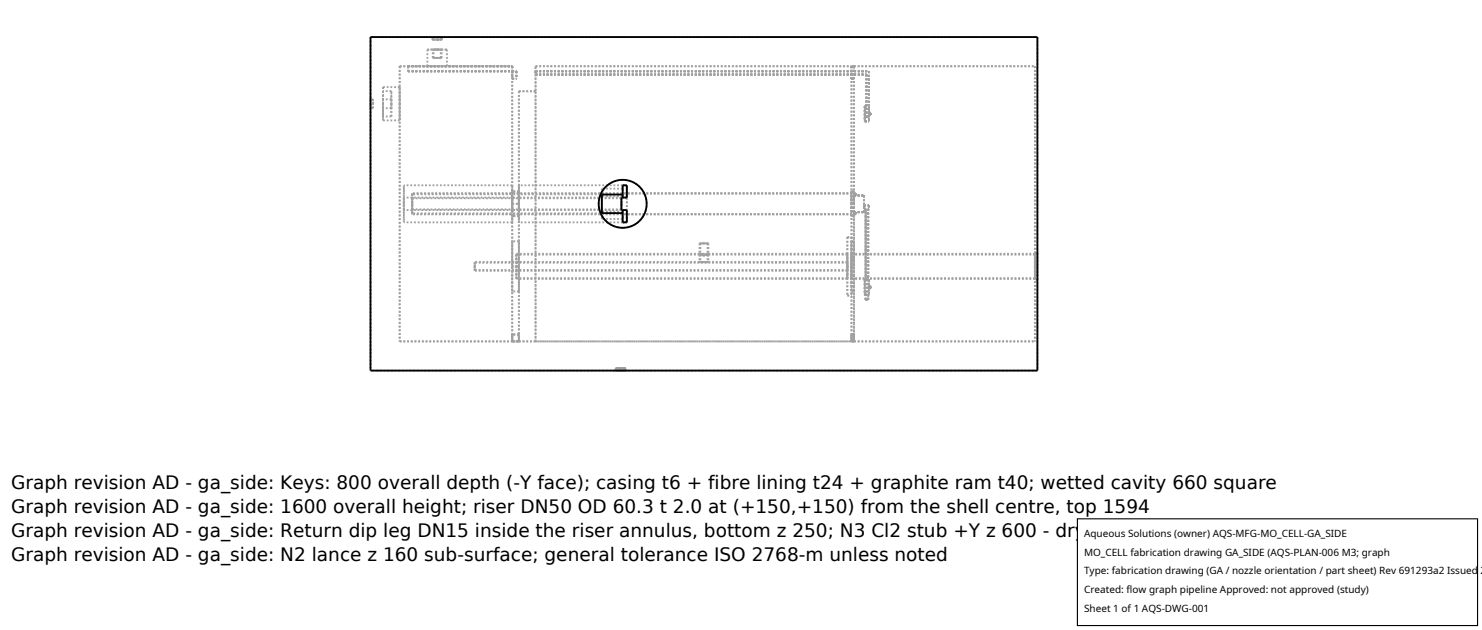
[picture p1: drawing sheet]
<svg xmlns="http://www.w3.org/2000/svg" width="212mm" height="90mm" viewBox="0 0 212 90" stroke-linecap="round" stroke-linejoin="round" font-family="sans-serif">
<g fill="none" stroke="#a0a0a0" stroke-width=".26" stroke-dasharray=".3 .3" stroke-linecap="butt">
<path d="M52.9 5.3h95.3M52.9 5.3v47.6M52.9 14.8v.7M52.9 15.5v-1.3M52.9 14.2v.6M53.3 14.8v-.6M53.3 14.2v1.3M53.3 15.5v-.7M53.3 14.2h-.4M53.3 15.5h-.4M54.7 14.8v-2.4M54.7 12.4v4.8"/>
<path d="M54.7 17.2v-2.4M54.7 14.8v-1.8M54.7 13v3.6M54.7 16.6v-1.8M54.7 14.8v-.6M54.7 14.2v1.3M54.7 15.5v-.7M55.9 14.8v1.8M55.9 16.6v-3.6M55.9 13v1.8M55.9 14.8v.7M55.9 15.5v-1.3"/>
<path d="M55.9 14.2v.6M55.9 13h-1.2M55.9 16.6h-1.2M55.9 14.2h-1.2M55.9 15.5h-1.2M57.1 9.5h16.1M57.1 9.5v39.2M57.1 14.8v-2.4M57.1 12.4v4.8M57.1 17.2v-2.4M57.1 12.4h-2.4M57.1 17.2h-2.4"/>
<path d="M58.3 9.5h14.9M58.3 10.2h14.9M58.3 9.5v.7M61 9.5h1.4M61 7.1h1.4M61 9.5v-2.4M61.7 5.3h.7M61.7 5.6h.7M61.7 5.6v-.3M61.8 7.1h.6M61.8 8.3h1.3M61.8 5.6h.6"/>
<path d="M61.8 5.3h1.3M61.8 8.3v-1.2M61.8 5.6v-.3M61.9 8.3h1.1M61.9 7.1h.5M61.9 5.3h1.1M61.9 5.6h.5M61.9 8.3v-1.2M61.9 5.6v-.3M62.4 9.5h1.4M62.4 7.1h1.4M62.4 7.1h.7"/>
<path d="M62.4 8.3h-.6M62.4 8.3h-.5M62.4 7.1h.6M62.4 5.3h.7M62.4 5.6h.7M62.4 5.3h-.6M62.4 5.3h-.5M62.4 5.6h.6M63 8.3h-.6M63 7.1h-1.1M63 5.3h-.6M63 5.6h-1.1"/>
<path d="M63 8.3v-1.2M63 5.6v-.3M63.1 7.1h-1.3M63.1 8.3h-.7M63.1 5.6h-1.3M63.1 5.3h-.7M63.1 8.3v-1.2M63.1 5.6v-.3M63.1 5.3h-1.4M63.1 5.6h-1.4M63.8 9.5h-2.8M63.8 7.1h-2.8"/>
<path d="M63.8 9.5v-2.4M73.2 9.5v39.2M73.2 9.5v.7M73.2 10.2v1M73.2 10.2h.6M73.2 11.2h.6M73.8 10.2v1M74.1 13v35.7M74.1 13h2.4M76.5 10.2h47.6M76.5 10.6h47.3M76.5 10.2v.4"/>
<path d="M76.5 13v-3.5M76.5 13v35.7M76.5 9.5v39.2M76.5 9.5h45.1M121.6 9.5v39.2M121.6 9.5v1.7M121.6 11.2h.4M122 9.5h25.8M122 9.5v39.2M122 9.5h-.4M122 9.5v1.7M122 9.5v18.4"/>
<path d="M123.5 15.2h.6M123.5 17.3h.6M123.5 15.2v2.1M123.5 17.3v-2.1M123.8 16.7h.3M123.8 10.6v6.1M124.1 16.4h.3M124.1 16.1h.3M124.1 16.4v-.3M124.1 16.1v.3M124.1 10.2v5.9M124.1 16.4v.3"/>
<path d="M124.1 15.2v.9M124.1 16.4v.9M124.1 17.3v-.9M124.1 16.1v-.9M124.4 16.4v-.3M147.8 9.5v39.2M148.2 5.3v47.6M57.7 29.1v2.6M57.7 31.7v-5.2M57.7 26.5v2.6M57.7 29.1v-.9M57.7 28.2v1.8"/>
<path d="M57.7 30v-.9M58.9 29.9v-1.6M58.9 29.1v-1.4M58.9 30.5v-1.4M58.9 27.7v2.8M58.9 29.1v-.8M58.9 29.9v-.8M58.9 29.1v1.5M58.9 30.6v-3M58.9 27.6v1.5M67.8 38v.7M67.8 38.7v-1.3"/>
<path d="M67.8 37.4v.6M67.8 38v.5M67.8 38.5v-1M67.8 37.5v.5M73.2 27.4v-.9M73.2 26.5v5.2M73.2 31.7v-.9M73.2 38v-3.5M73.2 34.5v7.1M73.2 38h.9M73.2 29.1v-1.8M73.2 27.3v3.6"/>
<path d="M73.2 30.9v-1.8M73.2 29.1h.9M73.2 27.4v3.4M73.2 28.2v1.8M73.2 26.5h-15.5M73.2 31.7h-15.5M73.2 28.2h-15.5M73.2 30h-15.5M73.8 38v1.8M73.8 39.8v-3.6M73.8 36.2v1.8M73.8 38v1.7"/>
<path d="M73.8 39.7v-3.3M73.8 36.4v1.6M74.1 27.4h-.9M74.1 30.8h-.9M74.1 27.4v-.9M74.1 26.5v5.2M74.1 31.7v-.9M74.1 29.1v-1.8M74.1 27.3v3.6M74.1 30.9v-1.8M74.1 30.8v-3.4M74.1 38v-3.5"/>
<path d="M74.1 34.5v7.1M74.1 28.2h-.9M74.1 30h-.9M74.1 28.2v1.8M74.1 34.5h-.9M74.1 27.3h-.9M74.1 30.9h-.9M86 30.2v1.1M86 28v2.2M86 26.9v1.1M86 31.3v-4.4M86 30.4v-2.6"/>
<path d="M88.8 28.3h-29.9M88.8 28.2v.1M88.8 29.1v-.9M88.8 30v-.9M88.8 29.9v.1M88.8 29.9h-29.9M88.8 30v-.1M88.8 30h.7M88.8 29.1v.9M88.8 28.2h.7M88.8 28.2v.9M88.8 30v-1.8"/>
<path d="M88.8 28.3v-.1M88.8 28.2h-14.7M88.8 30h-14.7M88.9 27.7h-30M88.9 27.7v-1.2M88.9 31.7v-1.2M88.9 30.5h-30M88.9 31.7v-.4M88.9 30.2v1.1M88.9 30.5v-.3M88.9 30.2h-2.9M88.9 31.3h-2.9"/>
<path d="M88.9 26.9v1.1M88.9 28h-2.9M88.9 26.9h-2.9M88.9 28v-.3M88.9 26.9v-.4M88.9 26.5h.6M88.9 31.7h.6M88.9 32.5h-.6l-.7-.3-1.1-.7-.7-1.1-.3-1.3 .1-.7 .2-.7 .7-1 1.2-.8 1.3-.2 1.3 .3 1.1 .7 .7 1.2 .3 1.3-.3 1.2-.7 1.1-1.1 .7-.6 .2-.8 .1M88.9 27.8v-1.3M88.9 31.7v-1.3M88.9 30.4v-.4M88.9 28.2v-.4"/>
<path d="M88.9 26.5h-14.8M88.9 31.7h-14.8M89.5 28.2h-.7M89.5 28.2v-.6M89.5 27.6v.6M89.5 30h-.7M89.5 30v.6M89.5 30.6v-.6M89.5 28.2v1.8M89.5 31.7v-1.7M89.5 28.2v-1.7M89.5 31.7v-5.2"/>
<path d="M89.5 26.5h-.6M89.5 31.7h-.6M99.9 36.2l.6 .2 .7-.2M99.9 34.8h1.3M99.9 36.4l.6 .1 .7-.1M99.9 36.2h-26.1M99.9 34.8v1.4M99.9 36.4h-26.1M99.9 36.4v1M99.9 37.4h-32.1M99.9 37.4h1.2M100 34.8h1.1"/>
<path d="M100 36.2l.5 .1 .6-.1M100 37.4h.1M100 36.4h.5h.6M100 34.8v1.4M100 36.4v1M100.1 37.4h-.2M100.1 37.4h.9M100.1 37.4h-.1M100.5 36.4l-.6-.2M100.5 34.8h-.6M100.5 34.8h-.5M100.5 36.3l-.5-.1"/>
<path d="M100.5 36.5l-.6-.1M100.5 37.4h-.6M100.5 37.4h-.4M100.5 36.4h-.5M101 37.4h.1M101 37.4h-.5M101.1 34.8h-.6M101.1 36.2l-.6 .1M101.1 37.4h-.1M101.1 36.4h-.6M101.1 34.8v1.4M101.1 36.2h-1.1"/>
<path d="M101.1 36.4v1M101.1 36.4h-1.1M101.1 37.4h-1.1M101.1 37.4h.1M101.1 37.4h-.6M101.2 36.2l-.7 .2M101.2 34.8h-.7M101.2 36.4l-.7 .1M101.2 37.4h-.1M101.2 34.8v1.4M101.2 36.4v1M121 33.9v8.3"/>
<path d="M121 38v-1.8M121 36.2v3.6M121 39.8v-1.8M121 38v-1.6M121 36.4v3.3M121 39.7v-1.7M121 38v-.6M121 37.4v1.3M121 38.7v-.7M121 38v-.5M121 37.5v1M121 38.5v-.5"/>
<path d="M121 33.9h.6M121 36.2h-19.8M121 39.8h-47.2M121 36.4h-19.8M121 39.7h-47.2M121 37.4h-19.8M121 38.7h-53.2M121 37.5h-53.2M121 38.5h-53.2M121.6 29.1v-1.8M121.6 27.3v3.6M121.6 30.9v-1.8"/>
<path d="M121.6 33.9v8.3M121.6 38v-3.5M121.6 34.5v7.1M121.6 38v-1.8M121.6 36.2v3.6M121.6 39.8v-1.8M121.6 38v-1.6M121.6 36.4v3.3M121.6 39.7v-1.7M122 29.1v-1.2M122 27.9v-.6M122 27.3v.6"/>
<path d="M122 27.9v2.4M122 30.3v.6M122 30.9v-.6M122 30.3v-1.2M122 27.9h1.4M122 30.3h1.4M122 30.3v18.4M122 38v-3.5M122 34.5v7.1M122 27.3h-.4M122 30.9h-.4M122 34.5h-.4"/>
<path d="M122.2 27.9h-.2M122.2 27.9v-.3M122.2 27.6v.3M122.2 30.3h-.2M122.2 30.3v.3M122.2 30.6v-.3M122.2 27.6h-32.7M122.2 30.6h-32.7M122.2 27.6h-63.3M122.2 30.6h-63.3M123.4 27.9v2.4M123.4 30.3v-2.4"/>
<path d="M123.4 29.3v.5M123.4 29.3h.7M123.4 29.8h.2M123.5 39.9h.6M123.5 39.9h.1M123.5 39.9v2.2M123.6 39.9v2.2M123.6 39.9v-10.1M123.6 39.9h.4M124 29.8v13M124 29.8h.1M124 39.9h.1"/>
<path d="M124 39.9v2.2M124 29.8v10.1M124.1 29.3v.5M124.1 39.9v1M147.8 38v-1.9M147.8 36.1v3.8M147.8 39.9v-1.9M147.8 38v1.8M147.8 39.8v-3.6M147.8 36.2v1.8M147.8 38v1.7M147.8 39.7v-3.3"/>
<path d="M147.8 36.4v1.6M147.8 36.2h-26.2M147.8 39.8h-26.2M147.8 36.4h-26.2M147.8 39.7h-26.2M148.2 38v-1.9M148.2 36.1v3.8M148.2 39.9v-1.9M148.2 36.1h-.4M148.2 39.9h-.4M57.1 48.7h16.1M73.2 41.6v-3.6"/>
<path d="M73.2 48.7h.9M73.2 48.7v-.9M73.2 47.8v.9M74.1 48.7v-.9M74.1 47.8v.9M74.1 41.6v-3.6M74.1 48.7h-.9M74.1 48.7h2.4M74.1 48.7h47.5M74.1 41.6h-.9M74.1 47.8h-.9M76.5 48.7h45.1"/>
<path d="M87.9 52.9h.7M87.9 52.6h.7M87.9 52.9v-.3M88 52.6h.6M88 52.9h1.3M88 52.9v-.3M88.1 52.9h1.1M88.1 52.6h.5M88.1 52.9v-.3M88.6 52.9h.7M88.6 52.6h.7M88.6 52.9h-.6"/>
<path d="M88.6 52.9h-.5M88.6 52.6h.6M89.2 52.9h-.6M89.2 52.6h-1.1M89.2 52.9v-.3M89.3 52.6h-1.3M89.3 52.9h-.7M89.3 52.9v-.3M89.3 52.9h-1.4M89.3 52.6h-1.4M121 42.2h.6M121.6 48.7v-.9"/>
<path d="M121.6 47.8v.9M121.6 48.7h.4M121.6 41.6v-3.6M122 48.7h25.8M122 48.7v-.9M122 47.8v.9M122 48.7h-.4M122 41.6v-3.6M122 47.8h-.4M122 41.6h-.4M123.5 42.1h.6M123.5 42.1h.1"/>
<path d="M123.5 42.1v-2.2M123.6 42.8v-13M123.6 42.8h.4M123.6 42.8v-.7M123.6 42.1h.4M124 42.1v.7M124 42.1h.1M124.1 41.2h.3M124.1 40.9h.3M124.1 41.2v-.3M124.1 40.9v.3M124.1 41.2v.9"/>
<path d="M124.1 42.1v-.9M124.1 40.9v-1M124.4 41.2v-.3M148.2 52.9h-95.3"/>
</g>
<g fill="none" stroke="#000" stroke-width=".26">
<path d="M52.9 5.3h95.3v47.6h-95.3zM88.9 27.8h-2.9v2.6h2.9M88.9 28.2v-1.7h.6v1.7h-.7v1.8h.7v1.7h-.6v-1.7"/>
<circle cx="88.9" cy="29.1" r="3.4"/>
</g>
<path d="M153.9 74.1h57.1v15.2h-57.1z" fill="#fff" stroke="#000" stroke-width=".16"/>
<g font-size="2.6">
<text x="1.6" y="69.8">Graph revision AD - ga_side: Keys: 800 overall depth (-Y face); casing t6 + fibre lining t24 + graphite ram t40; wetted cavity 660 square</text>
<text x="1.6" y="73.3">Graph revision AD - ga_side: 1600 overall height; riser DN50 OD 60.3 t 2.0 at (+150,+150) from the shell centre, top 1594</text>
<text x="1.6" y="76.7">Graph revision AD - ga_side: Return dip leg DN15 inside the riser annulus, bottom z 250; N3 Cl2 stub +Y z 600 - dry 700 C headspace above the hood</text>
<text x="1.6" y="80.2">Graph revision AD - ga_side: N2 lance z 160 sub-surface; general tolerance ISO 2768-m unless noted</text>
</g>
<g font-size="1.4">
<text x="154.8" y="76.6">Aqueous Solutions (owner) AQS-MFG-MO_CELL-GA_SIDE</text>
<text x="154.8" y="79.3">MO_CELL fabrication drawing GA_SIDE (AQS-PLAN-006 M3; graph</text>
<text x="154.8" y="82">Type: fabrication drawing (GA / nozzle orientation / part sheet) Rev 691293a2 Issued 2</text>
<text x="154.8" y="84.7">Created: flow graph pipeline Approved: not approved (study)</text>
<text x="154.8" y="87.4">Sheet 1 of 1 AQS-DWG-001</text>
</g>
</svg>
